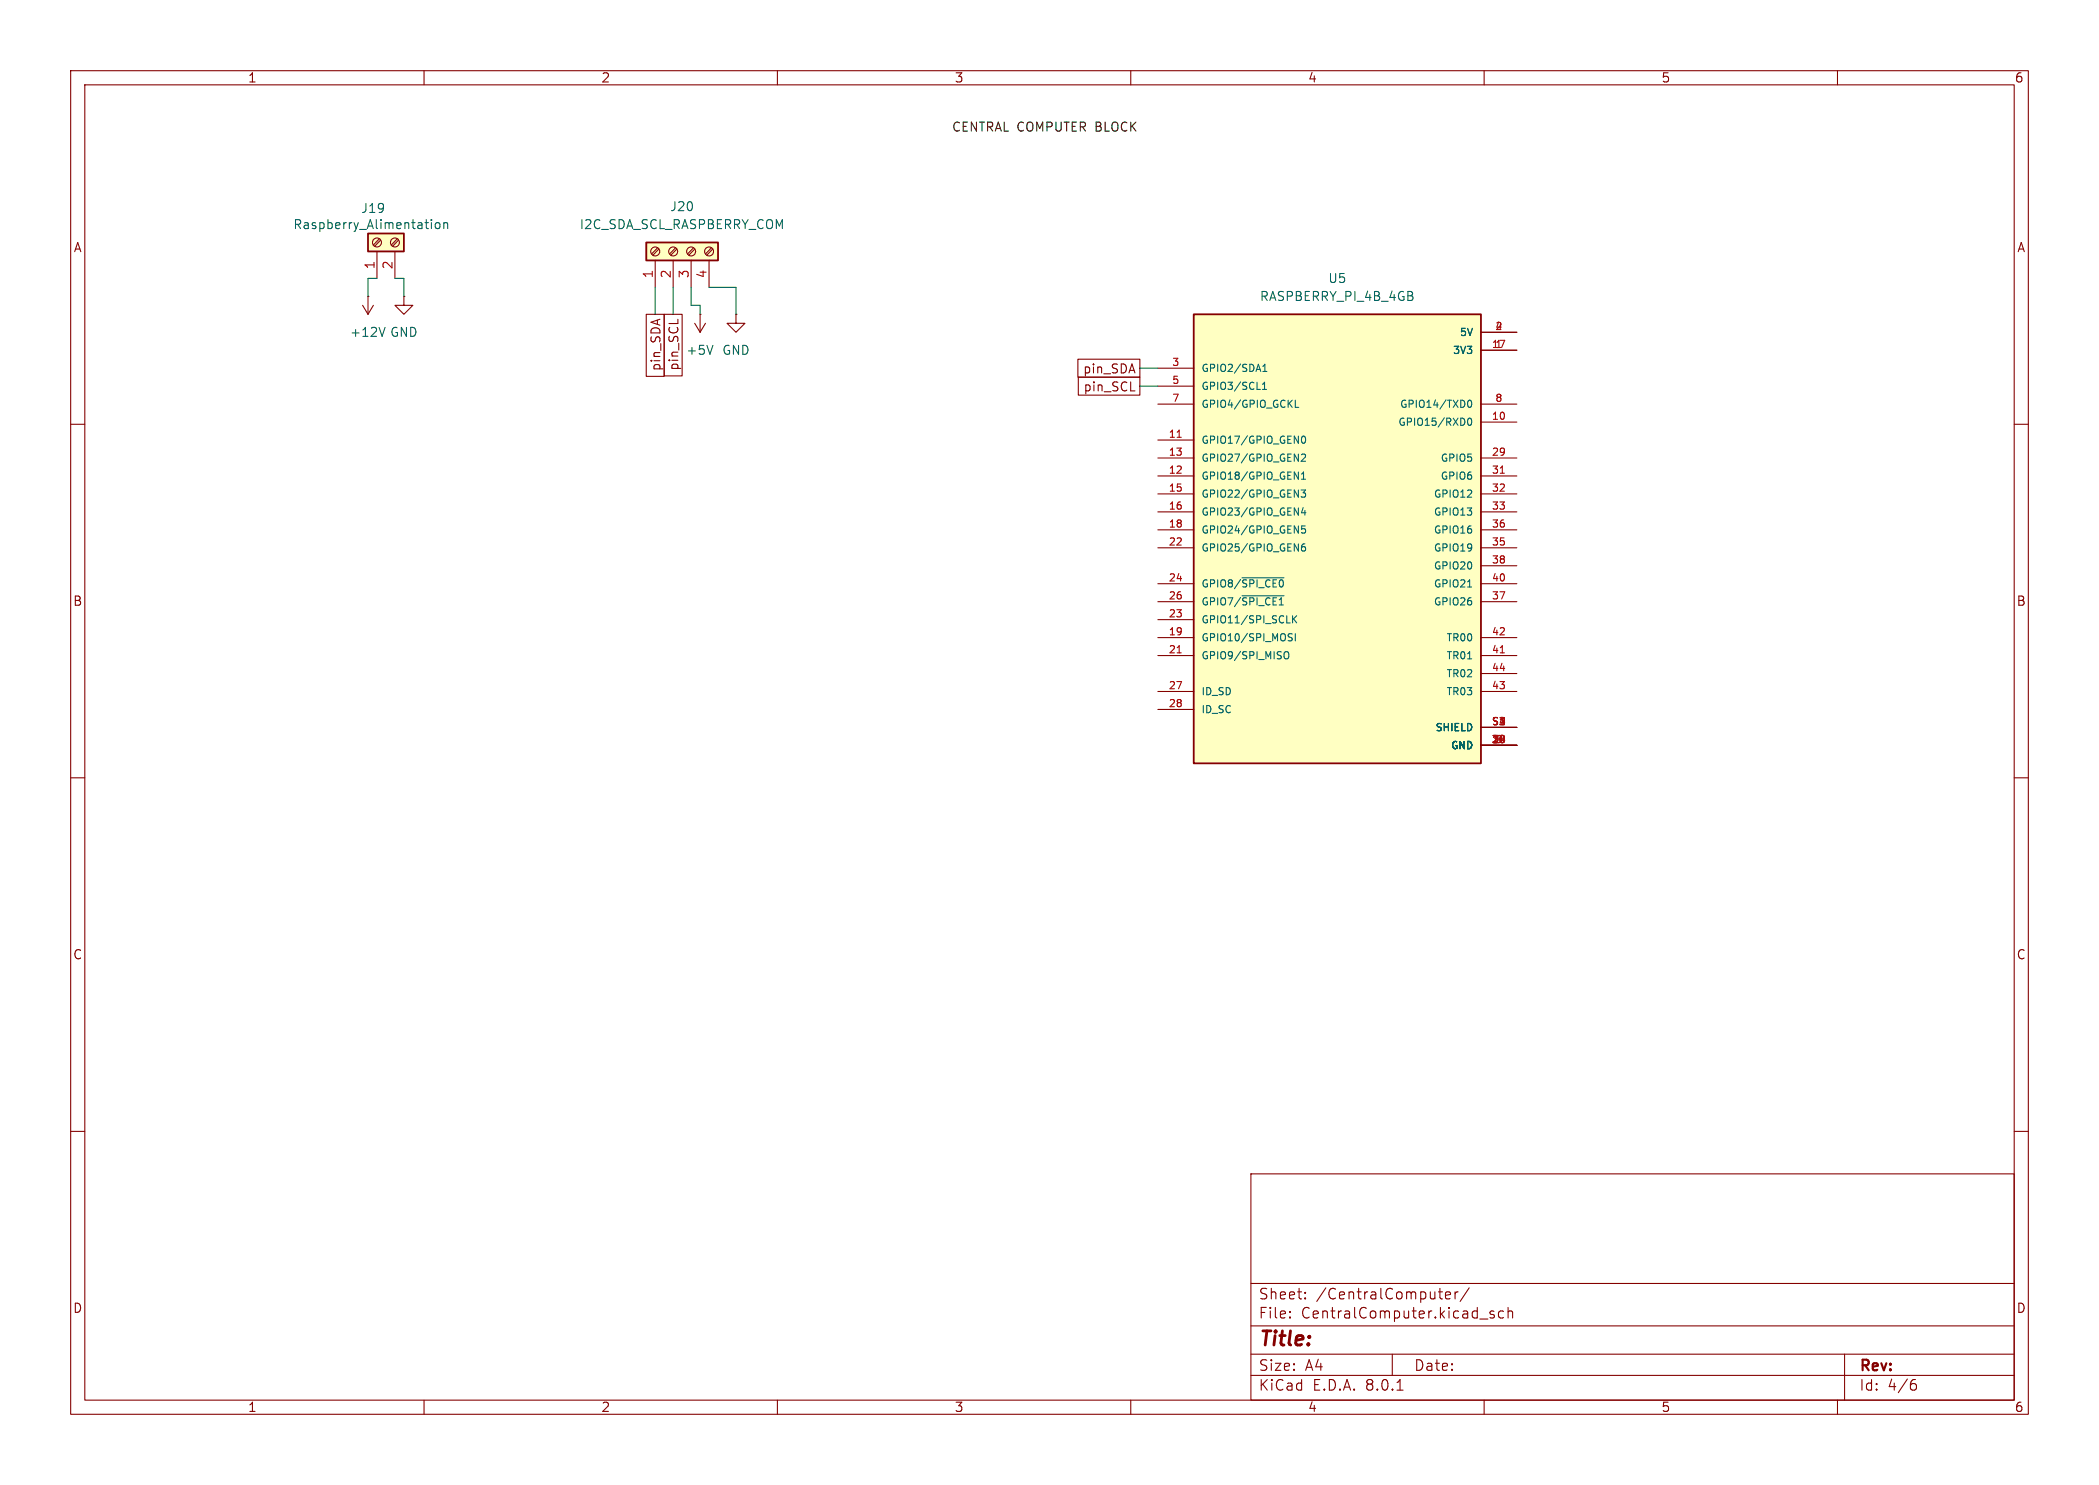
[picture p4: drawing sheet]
<svg xmlns="http://www.w3.org/2000/svg" width="297mm" height="210mm" viewBox="0 0 297 210" stroke-linecap="round" stroke-linejoin="round" font-family="sans-serif">
<g fill="none" stroke="#840000" stroke-width=".15">
<path d="M10 10h277v190h-277zM12 12h273v186h-273zM60 10v2M110 10v2M160 10v2M210 10v2M260 10v2M10 60h2M98.3 45.7l.8 1.3M99.1 44.5h.1M99.1 44.5v2.5M99.8 45.7l-.7 1.3"/>
<path d="M285 60h2M10 110h2M285 110h2M10 160h2M285 160h2M177 166h108v32h-108zM60 198v2M110 198v2M160 198v2M177 194.5h108M177 191.5h108M177 187.5h108"/>
<path d="M177 181.5h108M182.5 186.3h.1l-.1 .1M182.5 186.3v.1M182.5 185.5v.1M182.5 185.5h.1l-.1 .1M184.7 183.6v.1M184.7 183.6h-.1l.1 .1M184.7 182.8v.1M184.7 182.8h-.1l.1 .1M197 191.5v3M197.7 196.6h.8M203.5 182.7h.6"/>
<path d="M204 183.7h.1M204.5 183.2l.7-.1v-.3l-.5-.1-.2 .2 .1 .7 .1 .1 .5-.1M205.9 182.7v1M206.3 182.7l-.3 .1-.1 .2M207.9 182.1l-1.3 2M209.4 186.5h1.1M210 198v2M211.4 185.5l-.4-.1-.2 .2 .1 .2 .5 .2 .1 .1-.1 .2-.2 .1-.4-.1M212.7 185.5l-.4-.1-.3 .3v.4l.2 .2 .1 .1 .4-.1M213.4 185.5a.37 .37 0 0 1 .6 .1v.8M213.4 184.9v1.5M260 198v2"/>
<path d="M261 191.5v6.5M270.6 195.7h.3l.3 .3-.1 .5-.2 .1h-.3M271 195.1l-.4 .1"/>
</g>
<path d="M100.9 48.8l-.4 1.3" fill="none" stroke="#006464" stroke-width=".15"/>
<path d="M168.9 44.5h40.6v63.5h-40.6z" fill="#ffffc2"/>
<path d="M168.9 44.5h40.6v63.5h-40.6z" fill="none" stroke="#840000" stroke-width=".25"/>
<g fill="none" stroke="#840000" stroke-width=".15">
<path d="M51.3 43.2l.8 1.3M52.1 41.9h.1M52.1 41.9v2.6M52.8 43.2l-.7 1.3M57.1 41.9v1.3h1.3l-1.3 1.3-1.2-1.3h1.2M57.1 41.9h.1M163.8 52.1h5.1M163.8 54.6h5.1M163.8 57.2h5.1M209.5 49.5h5.1M209.5 59.7h5.1M209.5 47h5.1"/>
<path d="M209.5 57.2h5.1M163.8 62.2h5.1M163.8 67.3h5.1M163.8 64.8h5.1M163.8 69.9h5.1M163.8 72.4h5.1M163.8 74.9h5.1M163.8 77.5h5.1M209.5 67.3h5.1M209.5 64.8h5.1M209.5 69.9h5.1M209.5 72.4h5.1"/>
<path d="M209.5 74.9h5.1M209.5 77.5h5.1M163.8 90.2h5.1M163.8 92.7h5.1M163.8 87.6h5.1M163.8 82.6h5.1M163.8 85.1h5.1M163.8 97.8h5.1M209.5 90.2h5.1M209.5 92.7h5.1M209.5 82.6h5.1M209.5 85.1h5.1"/>
<path d="M209.5 97.8h5.1M209.5 80h5.1M209.5 95.3h5.1M163.8 100.3h5.1M209.5 105.4h5.1M209.5 102.9h5.1"/>
</g>
<g fill="none" stroke="#006464" stroke-width=".15">
<path d="M54.5 46.3l-.4 1.3M178.6 55.1h.6M178.6 54.3l.3-.2v1M178.7 52.5h.6M178.7 51.8l.3-.3v1M183.3 57.6h.5M207.8 59.2l.1-.1a.54 .54 0 0 1 .4 .5 .54 .54 0 0 1-.4 .6 .68 .68 0 0 1-.1-1zM207.8 56.6h.1a.54 .54 0 0 1 .4 .5 .54 .54 0 0 1-.4 .5 .68 .68 0 0 1-.1-1zM184.1 69.3h.6l-.3 .4 .3 .1v.4l-.2 .1-.4-.1M184.2 64.3l.3-.1 .2 .3-.6 .7h.6M184.2 67.8h.5M184.2 67l.2-.2v1"/>
<path d="M184.3 61.8l.1-.1a.54 .54 0 0 1 .3 .5 .54 .54 0 0 1-.3 .5l-.1-.1-.1-.3zM184.4 71.8l-.2 .7h.6M184.6 76.9l-.3 .1a.68 .68 0 0 0 0 .9l.4-.1v-.3l-.2-.2-.2 .1-.1 .1M184.6 72.2v.7M184.7 74.4h-.5v.5l.1-.1h.3l.1 .2v.3l-.2 .1-.3-.1M175.7 81.7h6M175.7 84.3h6M181.7 92.3l.2-.1a.34 .34 0 0 1 .5 .3v.3a.34 .34 0 0 1-.3 .4 .34 .34 0 0 1-.4-.2M182.5 90.1l.3 .1v.2l-.1 .2h-.3M182.5 89.6l.3 .1M182.9 87.1v1M183 87.5l.5 .6"/>
<path d="M183.3 89.6v1M183.5 87.1l-.6 .6M207.7 93.2h.5M207.7 83h.5"/>
</g>
<path d="M166.6 61.8h.5M212.3 66.9h.6M166.6 92.3h.5M212.3 92.3h.6" fill="none" stroke="#a90000" stroke-width=".15"/>
<path d="M52.1 33h5v2.6h-5z" fill="#ffffc2"/>
<path d="M52.1 33h5v2.6h-5z" fill="none" stroke="#840000" stroke-width=".25"/>
<g fill="none" stroke="#840000" stroke-width=".15">
<path d="M53.3 35.6v3.8M53.7 33.8l-.9 .8M53.8 34l-.8 .8M55.9 35.6v3.8M56.2 33.8l-.8 .8M56.4 34l-.9 .8M104.1 44.5v1.2h1.3l-1.3 1.3-1.2-1.3h1.2M104.1 44.5h.1"/>
<circle cx="53.3" cy="34.3" r=".63"/>
<circle cx="55.9" cy="34.3" r=".63"/>
</g>
<path d="M61 31.1v.1M61 31.5v.8M61.6 31.6l.2-.1 .4 .1 .1 .5-.2 .2h-.3l-.2-.1zM62.8 31.6l.2-.1h.3v.8M62.8 31.5v.8" fill="none" stroke="#006464" stroke-width=".15"/>
<path d="M91.4 34.3h10.2v2.5h-10.2z" fill="#ffffc2"/>
<path d="M91.4 34.3h10.2v2.5h-10.2z" fill="none" stroke="#840000" stroke-width=".25"/>
<g fill="none" stroke="#840000" stroke-width=".15">
<path d="M92.7 36.8v3.8M93 35.1l-.8 .8M93.2 35.2l-.8 .9M95.2 36.8v3.8M95.6 35.1l-.9 .8M95.8 35.2l-.9 .9M97.8 36.8v3.8M98.1 35.1l-.8 .8M98.3 35.2l-.8 .9M100.3 36.8v3.8M100.7 35.1l-.9 .8M100.8 35.2l-.8 .9"/>
<path d="M91.4 44.5h2.6v8.7h-2.6zM94 44.5h2.5v8.7h-2.5zM152.5 50.8h8.8v2.5h-8.8zM152.6 53.3h8.7v2.6h-8.7z"/>
<circle cx="92.7" cy="35.6" r=".63"/>
<circle cx="95.2" cy="35.6" r=".63"/>
<circle cx="97.8" cy="35.6" r=".63"/>
<circle cx="100.3" cy="35.6" r=".63"/>
</g>
<path d="M53.3 39.4h-1.2v2.5M55.9 39.4h1.2v2.5M92.7 40.6v3.9M95.2 40.6v3.9M97.8 40.6v2.6h1.3v1.3M100.3 40.6h3.8v3.9M161.3 54.6h2.5M161.3 52.1h2.5" fill="none" stroke="#009600" stroke-width=".15"/>
<text font-size="2.8" fill="#840000" x="178" y="190.9">Title:</text>
<g font-size="2.1" fill="#840000">
<text x="178" y="184">Sheet:</text>
<text x="186.2" y="184">/CentralComputer/</text>
<text x="178" y="186.7">File:</text>
<text x="184.1" y="186.7">CentralComputer.kicad_sch</text>
<text x="178" y="196.9">KiCad</text>
<text x="178" y="194.1">Size:</text>
<text x="184.7" y="194.1">A4</text>
<text x="185.7" y="196.9">E.D.A.</text>
<text x="193.3" y="196.9">8.0.1</text>
<text x="200" y="194.1">Date:</text>
<text x="263" y="194.3">Rev:</text>
<text x="263" y="196.9">Id:</text>
<text x="267.1" y="196.9">4/6</text>
</g>
<g font-size="1.8" fill="#840000">
<text x="35" y="11.9">1</text>
<text x="85" y="11.9">2</text>
<text x="135" y="11.9">3</text>
<text x="185" y="11.9">4</text>
<text x="235" y="11.9">5</text>
<text x="285" y="11.9">6</text>
<text x="10.3" y="35.9">A</text>
<text x="285.3" y="35.9">A</text>
<text x="93.7" y="52.6" transform="rotate(-90 93.7 52.6)">pin_SDA</text>
<text x="96.2" y="52.5" transform="rotate(-90 96.2 52.5)">pin_SCL</text>
<text x="153.2" y="53">pin_SDA</text>
<text x="153.2" y="55.6">pin_SCL</text>
<text x="10.3" y="85.9">B</text>
<text x="285.3" y="85.9">B</text>
<text x="10.3" y="135.9">C</text>
<text x="285.3" y="135.9">C</text>
<text x="10.3" y="185.9">D</text>
<text x="285.3" y="185.9">D</text>
<text x="35" y="199.9">1</text>
<text x="85" y="199.9">2</text>
<text x="135" y="199.9">3</text>
<text x="185" y="199.9">4</text>
<text x="235" y="199.9">5</text>
<text x="285" y="199.9">6</text>
</g>
<text font-size="1.8" fill="#0f0f0f" x="134.6" y="18.7">CENTRAL COMPUTER BLOCK</text>
<g font-size="1.8" fill="#006464">
<text x="41.4" y="32.6">Raspberry_Alimentation</text>
<text x="51" y="30.3">J19</text>
<text x="81.9" y="32.6">I2C_SDA_SCL_RASPBERRY_COM</text>
<text x="94.7" y="30.1">J20</text>
<text x="187.9" y="40.2">U5</text>
<text x="49.4" y="47.9">+12V</text>
<text x="55.1" y="47.9">GND</text>
<text x="178.2" y="42.8">RASPBERRY_PI_4B_4GB</text>
<text x="97" y="50.4">+5V</text>
<text x="102.1" y="50.4">GND</text>
</g>
<g font-size="1.8" fill="#a90000">
<text x="53.1" y="38.2" transform="rotate(-90 53.1 38.2)">1</text>
<text x="55.6" y="38.2" transform="rotate(-90 55.6 38.2)">2</text>
<text x="92.5" y="39.4" transform="rotate(-90 92.5 39.4)">1</text>
<text x="95" y="39.4" transform="rotate(-90 95 39.4)">2</text>
<text x="97.5" y="39.4" transform="rotate(-90 97.5 39.4)">3</text>
<text x="100.1" y="39.4" transform="rotate(-90 100.1 39.4)">4</text>
</g>
<g font-size="1.4" fill="#006464">
<text x="206.4" y="47.7">5V</text>
<text x="169.9" y="52.8">GPIO2/SDA1</text>
<text x="205.5" y="50.3">3V3</text>
<text x="169.9" y="55.3">GPIO3/SCL1</text>
<text x="169.9" y="57.9">GPIO4/GPIO_GCKL</text>
<text x="198" y="57.9">GPIO14/TXD0</text>
<text x="169.9" y="63">GPIO17/GPIO_GEN0</text>
<text x="169.9" y="65.5">GPIO27/GPIO_GEN2</text>
<text x="197.7" y="60.4">GPIO15/RXD0</text>
<text x="203.7" y="65.5">GPIO5</text>
<text x="169.9" y="68">GPIO18/GPIO_GEN1</text>
<text x="169.9" y="70.6">GPIO22/GPIO_GEN3</text>
<text x="202.8" y="70.6">GPIO12</text>
<text x="203.7" y="68">GPIO6</text>
<text x="169.9" y="73.1">GPIO23/GPIO_GEN4</text>
<text x="169.9" y="75.7">GPIO24/GPIO_GEN5</text>
<text x="202.8" y="73.1">GPIO13</text>
<text x="202.8" y="75.7">GPIO16</text>
<text x="169.9" y="78.2">GPIO25/GPIO_GEN6</text>
<text x="169.9" y="83.3">GPIO8/~{SPI_CE0}</text>
<text x="202.8" y="78.2">GPIO19</text>
<text x="202.8" y="80.7">GPIO20</text>
<text x="202.8" y="83.3">GPIO21</text>
<text x="169.9" y="88.4">GPIO11/SPI_SCLK</text>
<text x="169.9" y="85.8">GPIO7/~{SPI_CE1}</text>
<text x="202.8" y="85.8">GPIO26</text>
<text x="169.9" y="90.9">GPIO10/SPI_MOSI</text>
<text x="169.9" y="93.4">GPIO9/SPI_MISO</text>
<text x="204.6" y="93.4">TR01</text>
<text x="204.6" y="90.9">TR00</text>
<text x="204.6" y="96">TR02</text>
<text x="169.9" y="98.5">ID_SD</text>
<text x="169.9" y="101.1">ID_SC</text>
<text x="204.6" y="98.5">TR03</text>
<text x="203" y="103.6">SHIELD</text>
<text x="205.2" y="106.1">GND</text>
</g>
<g font-size="1.4" fill="#a90000">
<text x="211.5" y="46.7">2</text>
<text x="165.8" y="51.8">3</text>
<text x="211" y="49.3">17</text>
<text x="211.5" y="49.3">1</text>
<text x="165.8" y="54.4">5</text>
<text x="165.8" y="56.9">7</text>
<text x="211" y="59.4">10</text>
<text x="211.5" y="56.9">8</text>
<text x="165.3" y="62">11</text>
<text x="165.3" y="64.5">13</text>
<text x="211" y="64.5">29</text>
<text x="165.3" y="67.1">12</text>
<text x="165.3" y="69.6">15</text>
<text x="211" y="67.1">31</text>
<text x="211" y="69.6">32</text>
<text x="165.3" y="72.1">16</text>
<text x="165.3" y="74.7">18</text>
<text x="165.3" y="77.2">22</text>
<text x="211" y="72.1">33</text>
<text x="211" y="77.2">35</text>
<text x="211" y="74.7">36</text>
<text x="165.3" y="82.3">24</text>
<text x="211" y="79.8">38</text>
<text x="211" y="82.3">40</text>
<text x="165.3" y="89.9">19</text>
<text x="165.3" y="87.4">23</text>
<text x="165.3" y="84.8">26</text>
<text x="211" y="84.8">37</text>
<text x="211" y="89.9">42</text>
<text x="165.3" y="92.5">21</text>
<text x="211" y="92.5">41</text>
<text x="211" y="95">44</text>
<text x="165.3" y="97.5">27</text>
<text x="165.3" y="100.1">28</text>
<text x="211" y="97.5">43</text>
<text x="211" y="105.2">14</text>
<text x="211" y="102.6">S1</text>
<text x="211.5" y="105.2">9</text>
<text x="211.9" y="102.6">2</text>
</g>
</svg>
